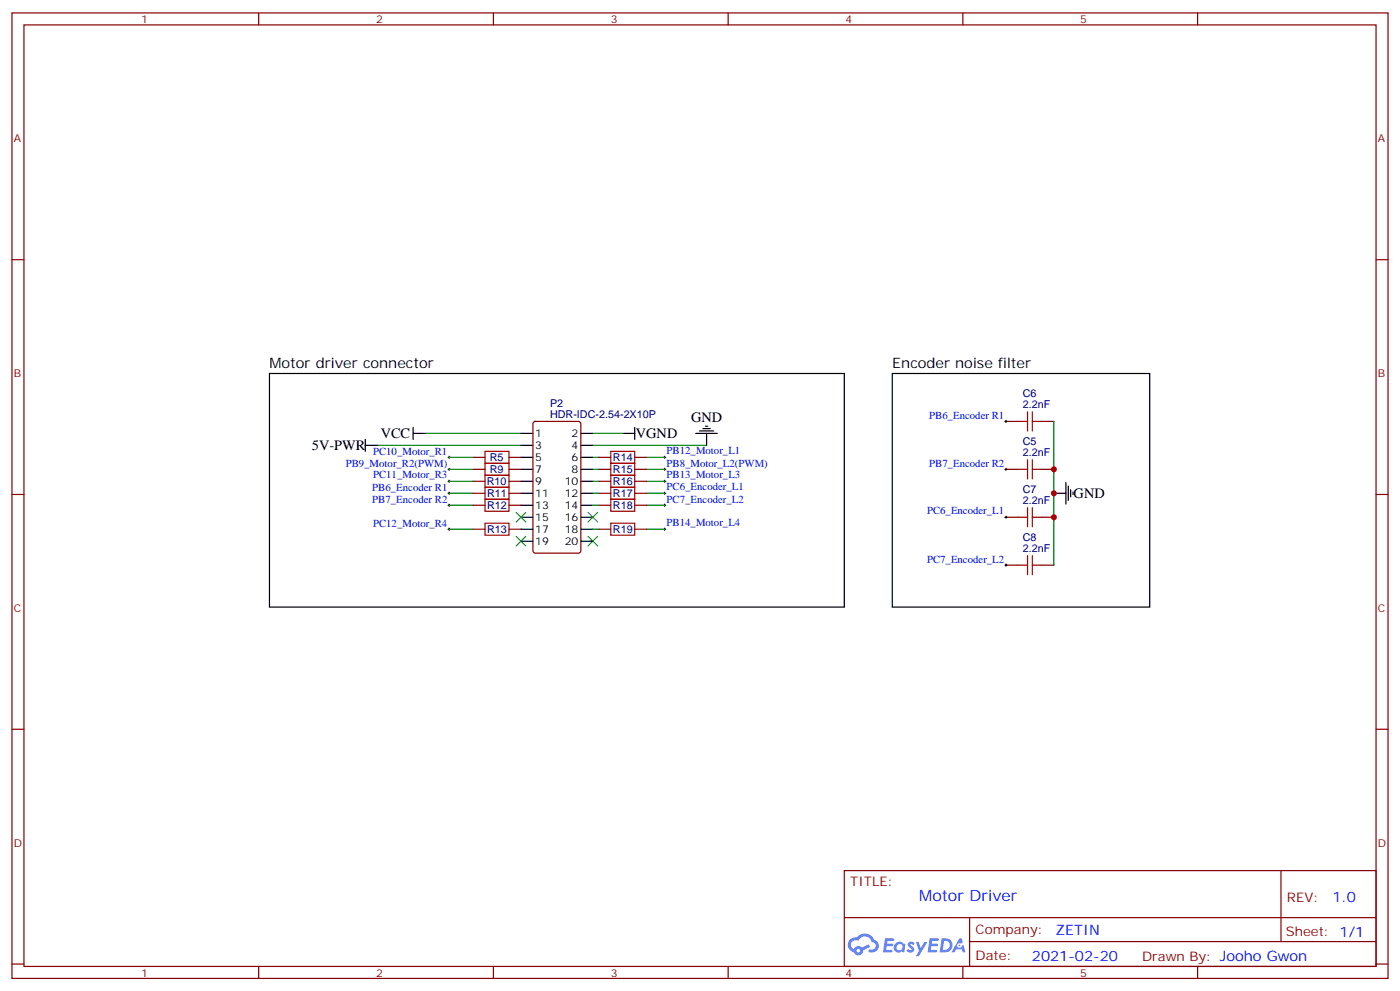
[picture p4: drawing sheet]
<svg xmlns="http://www.w3.org/2000/svg" width="412mm" height="292mm" viewBox="0 0 412 292" stroke-linecap="round" stroke-linejoin="round" font-family="sans-serif">
<g fill="none" stroke="#870000" stroke-width=".35">
<path d="M3.5 3.8h405.4v284.3h-405.4zM7.1 7.3h398.2v277.3h-398.2zM76.2 3.8v3.5M145.3 3.8v3.5M214.5 3.8v3.5M283.6 3.8v3.5M352.8 3.8v3.5M3.5 76.5h3.6M405.3 76.5h3.6M3.5 145.6h3.6M405.3 145.6h3.6M3.5 214.8h3.6"/>
<path d="M405.3 214.8h3.6M248.7 256.4h156.6v28.2h-156.6zM377.3 256.4v20.9M248.7 270.2h156.5M285.6 277.3h119.6M285.6 270.2v14.2M3.5 283.9h3.6M76.2 284.6v3.5M145.3 284.6v3.5M214.5 284.6v3.5M283.6 284.6v3.5M352.8 284.6v3.5"/>
<path d="M405.3 283.9h3.6"/>
</g>
<g fill="#5487ff">
<path d="M267.7 277.6a1.22 1.22 0 0 1 1.7 .2l-.4 .6a.47 .47 0 0 0-.3-.4 .47 .47 0 0 0-.5 .2l.1 .2a1.14 1.14 0 0 1 .8 1.8 1.14 1.14 0 0 1-1.9 0l-.2-.2 .5-.6 .7 .5a.29 .29 0 0 0 .3-.3 .29 .29 0 0 0-.2-.3 1.04 1.04 0 0 1-.6-1.7z"/>
<path d="M260.7 276.3h2.4l.3 .2-.2 .5-1.8 .1-.1 .8h1.5l.3 .4-.3 .4h-1.6l-.2 1.1h1.7l.2 .3-.2 .3-2.6 .1z"/>
<path d="M273.8 276.3h2.4l.3 .2-.1 .5-1.8 .1-.2 .8h1.6l.3 .4-.4 .4h-1.6l-.1 1.1h1.7l.2 .3-.2 .3-2.6 .1z"/>
<path d="M282.6 276.3h.7l.3 1.3-.6 .3a.69 .69 0 0 0-1 .3 .69 .69 0 0 0 .4 .9 .69 .69 0 0 0 .9-.6l.5-.2 .6 2.2h-.8l-.2-.9h-1.8l-.5 .9h-.8z"/>
<path d="M269.8 277.4h.8l.6 1.8 1.1-1.8h.9l-2.6 4.2h-.8l.9-1.5z"/>
<path d="M277.4 276.3l-.6 4.2h1.3a2.11 2.11 0 0 0 2.5-2.1 2.11 2.11 0 0 0-2.5-2.1zM278.1 277.1a1.39 1.39 0 0 1 1.7 1.4 1.39 1.39 0 0 1-1.8 1.3h-.3z"/>
<path d="M263.7 277.9a1.54 1.54 0 0 0-.1 2.2 1.54 1.54 0 0 0 2.2 .1l.6 .3 .3-2.3-.2-.3h-.4a1.49 1.49 0 0 0-2.4 0zM264 278.9a.94 .94 0 0 1 1.8 0 .94 .94 0 0 1-1.8 0z"/>
<path d="M250.4 276.7a2.18 2.18 0 0 0 1.1 3.7 1.44 1.44 0 0 0 1.6 .9 1.44 1.44 0 0 0 1.2-1.4l2-1.1-.5-.7-1.9 1a1.47 1.47 0 0 0-2.4 .4 1.39 1.39 0 0 1-.7-1.9 1.39 1.39 0 0 1 2-.5 2.12 2.12 0 0 1 2.2-1.3 2.12 2.12 0 0 1 1.9 1.7 1.14 1.14 0 0 1 1.1 1.4 1.14 1.14 0 0 1-1.7 .7 .43 .43 0 0 0-.5 .4 .43 .43 0 0 0 .4 .5 1.98 1.98 0 0 0 2.5-1.2 1.98 1.98 0 0 0-1.2-2.6 3.1 3.1 0 0 0-5.3-.6l-.9 .1zM252.3 280a.55 .55 0 0 1 1.1 0 .55 .55 0 0 1-1.1 0z"/>
<circle cx="282.6" cy="278.4" r=".26"/>
</g>
<g fill="none" stroke="#008700" stroke-width=".35">
<path d="M111.1 131.2h42.4M125.2 127.6h28.3M132.3 134.7h7M132.3 138.2h7M174.6 131.2h33.5M174.6 127.6h8.8M174.6 134.7h1.8M174.6 138.2h1.8M190.5 134.7h5.3M190.5 138.2h5.3M310.4 124.1v42.3M132.3 141.7h7"/>
<path d="M132.3 145.3h7M132.3 148.8h7M132.3 155.9h7M174.6 141.7h1.8M174.6 145.3h1.8M174.6 148.8h1.8M174.6 155.9h1.8M190.5 141.7h5.3M190.5 145.3h5.3M190.5 148.8h5.3M190.5 155.9h5.3"/>
</g>
<g fill="none" stroke="#000" stroke-width=".35">
<path d="M79.4 110h169.3v68.8h-169.3zM262.8 110h75.9v68.8h-75.9zM107.6 131.2h3.5M107.6 129.4v3.5M121.7 127.6h3.5M121.7 125.9v3.5M153.5 131.2h3.5M153.5 127.6h3.5M153.5 134.7h3.5M153.5 138.2h3.5M171.1 131.2h3.5M171.1 127.6h3.5"/>
<path d="M171.1 134.7h3.5M171.1 138.2h3.5M183.4 127.6h3.6M187 125.9v3.5M205 127.6h6.3M206 126.9h4.3M207.1 126.2h2.1M207.8 125.5h.7M208.1 127.6v3.6M153.5 141.7h3.5M153.5 145.3h3.5M153.5 148.8h3.5"/>
<path d="M153.5 152.3h3.5M153.5 155.9h3.5M153.5 159.4h3.5M171.1 141.7h3.5M171.1 145.3h3.5M171.1 148.8h3.5M171.1 152.3h3.5M171.1 155.9h3.5M171.1 159.4h3.5M310.4 145.3h3.6M314 142.1v6.3M314.7 143.2v4.2"/>
<path d="M315.4 144.2v2.1M316.1 144.9v.7"/>
</g>
<path d="M152 158l2.9 2.8M152 150.9l2.9 2.8M154.9 158l-2.9 2.8M154.9 150.9l-2.9 2.8M173.2 158l2.8 2.8M173.2 150.9l2.8 2.8M176 158l-2.8 2.8M176 150.9l-2.8 2.8" fill="none" stroke="#3c3" stroke-width=".35"/>
<g fill="none" stroke="#870000" stroke-width=".35">
<path d="M139.3 138.2h3.6M139.3 134.7h3.6M149.9 138.2h3.6M149.9 134.7h3.6M157.2 124.3l.5-.2h12.7l.6 .4 .1 37.7-.5 .7h-12.9l-.7-.4v-37.7zM176.4 138.2h3.5M176.4 134.7h3.5M187 138.2h3.5M187 134.7h3.5M296.3 138.2h3.6M296.3 124.1h3.6M306.9 138.2h3.5"/>
<path d="M306.9 124.1h3.5M139.3 141.7h3.6M139.3 145.3h3.6M139.3 148.8h3.6M139.3 155.9h3.6M149.9 141.7h3.6M149.9 145.3h3.6M149.9 148.8h3.6M149.9 155.9h3.6M176.4 141.7h3.5M176.4 145.3h3.5M176.4 148.8h3.5"/>
<path d="M176.4 155.9h3.5M187 141.7h3.5M187 145.3h3.5M187 148.8h3.5M187 155.9h3.5M296.3 152.3h3.6M306.9 152.3h3.5M296.3 166.4h3.6M306.9 166.4h3.5"/>
</g>
<g fill="none" stroke="#a10000" stroke-width=".35">
<path d="M142.9 132.9h7v3.6h-7zM142.9 136.5h7v3.5h-7zM142.9 140h7v3.5h-7zM179.9 132.9h7.1v3.6h-7.1zM179.9 136.5h7.1v3.5h-7.1zM179.9 140h7.1v3.5h-7.1zM299.9 138.2h2.8M299.9 124.1h2.8M302.7 121.3v5.6M302.7 135.4v5.6M304.1 121.3v5.6M304.1 135.4v5.6"/>
<path d="M304.1 138.2h2.8M304.1 124.1h2.8M142.9 143.5h7v3.5h-7zM142.9 147h7v3.6h-7zM142.9 154.1h7v3.5h-7zM179.9 143.5h7.1v3.5h-7.1zM179.9 147h7.1v3.6h-7.1zM179.9 154.1h7.1v3.5h-7.1zM299.9 152.3h2.8M302.7 149.5v5.7M304.1 149.5v5.7M304.1 152.3h2.8"/>
<path d="M299.9 166.4h2.8M302.7 163.6v5.7M304.1 163.6v5.7M304.1 166.4h2.8"/>
</g>
<g fill="none" stroke="#000" stroke-width=".29">
<path d="M131.9 138.2h.7M131.9 134.7h.7M132.3 134.3v.7M132.3 137.9v.7M195.4 138.2h.7M195.4 134.7h.7M195.8 134.3v.7M195.8 137.9v.7M296 124.1h.7M296 138.2h.7M296.3 123.8v.7M296.3 137.9v.7"/>
<path d="M131.9 155.9h.7M131.9 148.8h.7M131.9 141.7h.7M131.9 145.3h.7M132.3 141.4v.7M132.3 144.9v.7M132.3 148.4v.8M132.3 155.5v.7M195.4 155.9h.7M195.4 148.8h.7M195.4 141.7h.7M195.4 145.3h.7"/>
<path d="M195.8 141.4v.7M195.8 144.9v.7M195.8 148.4v.8M195.8 155.5v.7M296 152.3h.7M296.3 152v.7M296 166.4h.7M296.3 166.1v.7"/>
</g>
<g fill="#c00">
<circle cx="310.4" cy="138.2" r=".88"/>
<circle cx="310.4" cy="152.3" r=".88"/>
<circle cx="310.4" cy="145.3" r=".88"/>
</g>
<text font-size="4.6" fill="#00f" x="270.8" y="265.4">Motor Driver</text>
<g font-size="4.2">
<text x="79.4" y="108.2">Motor driver connector</text>
<text x="262.8" y="108.2">Encoder noise filter</text>
<text x="203.6" y="124.4">GND</text>
<text x="112.1" y="129.1">VCC</text>
<text x="187.3" y="129.1">VGND</text>
<text x="91.9" y="132.6">5V-PWR</text>
<text x="316.3" y="146.7">GND</text>
</g>
<g font-size="4.2" fill="#00f">
<text x="392.5" y="265.7">1.0</text>
<text x="310.9" y="275.2">ZETIN</text>
<text x="304" y="283">2021-02-20</text>
</g>
<g font-size="3.9" fill="#800">
<text x="250.5" y="261">TITLE:</text>
<text x="379.1" y="265.7">REV:</text>
<text x="287.4" y="275.2">Company:</text>
<text x="378.7" y="275.8">Sheet: 1/1</text>
<text x="287.4" y="282.9">Date:</text>
<text x="336.4" y="282.9">Drawn By: Jooho Gwon</text>
</g>
<g font-size="3.2" fill="#800">
<text x="41.6" y="6.8">1</text>
<text x="110.8" y="6.8">2</text>
<text x="179.9" y="6.8">3</text>
<text x="249.1" y="6.8">4</text>
<text x="318.2" y="6.8">5</text>
<text x="4.1" y="41.9">A</text>
<text x="405.9" y="41.9">A</text>
<text x="4.1" y="111.1">B</text>
<text x="405.9" y="111.1">B</text>
<text x="4.1" y="180.2">C</text>
<text x="405.9" y="180.2">C</text>
<text x="4.1" y="249.3">D</text>
<text x="405.9" y="249.3">D</text>
<text x="41.6" y="287.6">1</text>
<text x="110.8" y="287.6">2</text>
<text x="179.9" y="287.6">3</text>
<text x="249.1" y="287.6">4</text>
<text x="318.2" y="287.6">5</text>
</g>
<g font-size="3.2" fill="#000080">
<text x="162" y="119.9">P2</text>
<text x="301.3" y="117.1">C6</text>
<text x="162" y="123">HDR-IDC-2.54-2X10P</text>
<text x="301.3" y="120.2">2.2nF</text>
<text x="301.3" y="131.2">C5</text>
<text x="144.3" y="135.8">R5</text>
<text x="180.5" y="135.8">R14</text>
<text x="301.3" y="134.3">2.2nF</text>
<text x="143.4" y="142.9">R10</text>
<text x="144.3" y="139.4">R9</text>
<text x="180.5" y="139.3">R15</text>
<text x="180.5" y="142.9">R16</text>
<text x="143.5" y="146.4">R11</text>
<text x="143.5" y="149.9">R12</text>
<text x="180.5" y="146.4">R17</text>
<text x="180.5" y="149.9">R18</text>
<text x="301.3" y="148.4">2.2nF</text>
<text x="301.3" y="145.3">C7</text>
<text x="143.5" y="157">R13</text>
<text x="180.5" y="157">R19</text>
<text x="301.3" y="159.4">C8</text>
<text x="301.3" y="162.6">2.2nF</text>
</g>
<g font-size="3.2" fill="#00f">
<text x="273.7" y="123.5">PB6_Encoder R1</text>
<text x="101.8" y="137.6">PB9_Motor_R2(PWM)</text>
<text x="109.9" y="134">PC10_Motor_R1</text>
<text x="196.4" y="137.6">PB8_Motor_L2(PWM)</text>
<text x="196.4" y="133.8">PB12_Motor_L1</text>
<text x="273.7" y="137.6">PB7_Encoder R2</text>
<text x="109.9" y="140.9">PC11_Motor_R3</text>
<text x="196.4" y="140.9">PB13_Motor_L3</text>
<text x="109.7" y="148.2">PB7_Encoder R2</text>
<text x="109.7" y="144.6">PB6_Encoder R1</text>
<text x="196.4" y="148.2">PC7_Encoder_L2</text>
<text x="196.4" y="144.4">PC6_Encoder_L1</text>
<text x="109.9" y="155.2">PC12_Motor_R4</text>
<text x="196.4" y="155">PB14_Motor_L4</text>
<text x="273.1" y="151.5">PC6_Encoder_L1</text>
<text x="273.1" y="165.8">PC7_Encoder_L2</text>
</g>
<g font-size="3.2">
<text x="157.7" y="128.7">1</text>
<text x="168.4" y="128.7">2</text>
<text x="157.7" y="132.2">3</text>
<text x="157.7" y="135.7">5</text>
<text x="168.4" y="132.2">4</text>
<text x="168.4" y="135.7">6</text>
<text x="157.7" y="139.3">7</text>
<text x="157.7" y="142.8">9</text>
<text x="166.4" y="142.8">10</text>
<text x="168.4" y="139.3">8</text>
<text x="157.7" y="146.3">11</text>
<text x="157.7" y="149.9">13</text>
<text x="166.4" y="146.3">12</text>
<text x="166.4" y="149.9">14</text>
<text x="157.7" y="153.4">15</text>
<text x="166.4" y="153.4">16</text>
<text x="157.7" y="156.9">17</text>
<text x="157.7" y="160.4">19</text>
<text x="166.4" y="156.9">18</text>
<text x="166.4" y="160.4">20</text>
</g>
</svg>
